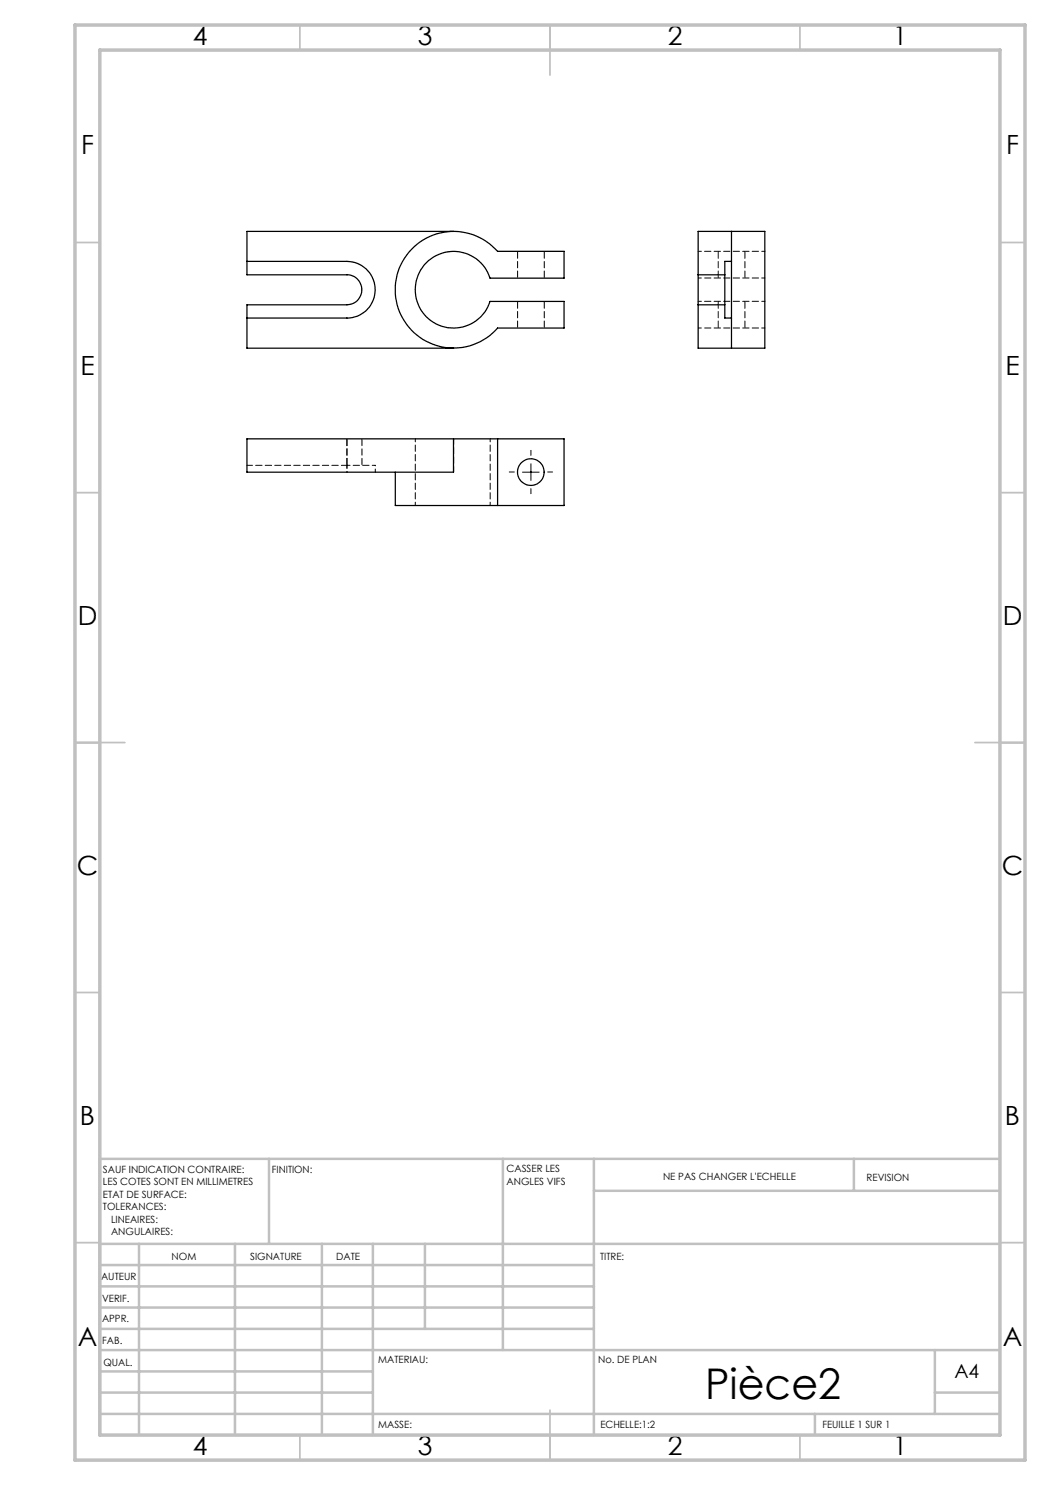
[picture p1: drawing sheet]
<svg xmlns="http://www.w3.org/2000/svg" width="210mm" height="297mm" viewBox="0 0 210 297" stroke-linecap="round" stroke-linejoin="round" font-family="sans-serif">
<path d="M102.9 94.4h-1M106.2 97.7v1M106.2 91.1v-1M109.5 94.4h1" fill="none" stroke="#000" stroke-width=".2" stroke-dasharray="30.5 1.3 1.3 1.3"/>
<path d="M104.5 94.4h3.3M106.2 92.7v3.4" fill="none" stroke="#000" stroke-width=".2"/>
<g fill="none" stroke="#c0c0c0" stroke-width=".35">
<path d="M60 5v5M110 5v10M160 5v5M15 48.5h5M200 48.5h5M15 98.5h5M200 98.5h5M15 148.5h10M195 148.5h10M15 198.5h5M200 198.5h5M15 248.5h5"/>
<path d="M200 248.5h5M60 287v5M110 282v10M160 287v5"/>
</g>
<g fill="none" stroke="#c0c0c0" stroke-width=".5">
<path d="M53.8 231.8v17M100.6 231.8v38.2M118.8 231.8v55.2M118.8 238.2h81.2M170.8 231.8v6.4M200 231.8h-180v55.2M20 248.8h180M20 257.3h98.8M20 253h98.8M27.8 248.8v38.2M47 248.8v38.2M64.4 248.8v38.2"/>
<path d="M74.6 248.8v38.2M85 248.8v17M20 265.8h98.8M20 261.5h98.8M20 278.5h54.6M20 274.3h54.6M20 270h180M187 278.5h13M187 270v12.8M20 282.8h180M163 282.8v4.2"/>
</g>
<path d="M15 5h190v287h-190zM20 10h180v277h-180z" fill="none" stroke="#c0c0c0" stroke-width=".7"/>
<g fill="none" stroke="#000" stroke-width=".25">
<path d="M49.4 52.3h20a5.7 5.7 0 0 1 5.6 5.6 5.7 5.7 0 0 1-5.6 5.7h-20M82.3 49.9a11.7 11.7 0 0 1 17.2 .4h13.3v5.3h-14.8a7.7 7.7 0 0 0-11.8-3.8 7.7 7.7 0 0 0 0 12.4 7.7 7.7 0 0 0 11.8-3.9h14.8v5.3h-13.3a11.7 11.7 0 0 1-16.7 1 11.7 11.7 0 0 1-.5-16.7zM90.7 46.3h-41.3v8.7h20a3 3 0 0 1 3 3 3 3 0 0 1-3 3h-20v8.6h41.3M139.6 55v6M139.6 55v-8.7h13.4v23.3h-13.4v-8.6M139.6 55h5.4M145 55v6M146.3 52.3v11.3M146.3 52.3h-1.3v2.7M146.3 46.3v6M139.6 61h5.4M145 61v2.6h1.3"/>
<path d="M146.3 63.6v6M49.4 87.8h41.3v6.6h-41.3zM79.1 94.4v6.7h20.4M90.7 87.8h8.8M99.5 87.8h13.3v13.3h-13.3M99.5 87.8v13.3"/>
<circle cx="106.2" cy="94.4" r="2.66"/>
</g>
<path d="M103.5 50.3v5.3M108.9 55.6v-5.3M143.6 50.3v5.3M149 55.6v-5.3M103.5 60.3v5.3M108.9 65.6v-5.3M143.6 60.3v5.3M149 65.6v-5.3M69.4 93.1v-5.4M72.4 93.1v-5.4" fill="none" stroke="#000" stroke-width=".2" stroke-dasharray="1.3 .6" stroke-dashoffset="-.1"/>
<path d="M153 55.6h-13.4M153 50.3h-13.4M139.6 65.6h13.4M153 60.3h-13.4M83.1 87.7v13.4M98 101.1v-13.4" fill="none" stroke="#000" stroke-width=".2" stroke-dasharray="1.3 .6" stroke-dashoffset=".6"/>
<path d="M69.4 93.1h-20M90.7 94.4v-6.7" fill="none" stroke="#000" stroke-width=".2" stroke-dasharray="1.3 .6" stroke-dashoffset=".2"/>
<path d="M69.4 93.1v1.3M75.1 93.1h-5.7M75.1 94.4v-1.3" fill="none" stroke="#000" stroke-width=".2" stroke-dasharray="1.3 .6" stroke-dashoffset=".7"/>
<text font-size="8.5" x="141" y="279.7">Pièce2</text>
<g font-size="5.3">
<text x="38.5" y="9">4</text>
<text x="83.5" y="9">3</text>
<text x="133.6" y="9">2</text>
<text x="178.6" y="9">1</text>
<text x="16.2" y="30.8">F</text>
<text x="201.2" y="30.8">F</text>
<text x="16.1" y="75">E</text>
<text x="201.1" y="75">E</text>
<text x="15.5" y="125">D</text>
<text x="200.5" y="125">D</text>
<text x="15.4" y="175">C</text>
<text x="200.4" y="175">C</text>
<text x="16" y="225">B</text>
<text x="201" y="225">B</text>
<text x="15.5" y="269.3">A</text>
<text x="200.5" y="269.3">A</text>
<text x="38.5" y="291">4</text>
<text x="83.5" y="291">3</text>
<text x="133.6" y="291">2</text>
<text x="178.6" y="291">1</text>
</g>
<text font-size="3.9" x="190.9" y="275.5">A4</text>
<g font-size="2">
<text x="20.6" y="234.6">SAUF INDICATION CONTRAIRE:</text>
<text x="20.6" y="237.1">LES COTES SONT EN MILLIMETRES</text>
<text x="20.6" y="239.6">ETAT DE SURFACE:</text>
<text x="54.4" y="234.6">FINITION:</text>
<text x="101.3" y="234.5">CASSER LES</text>
<text x="101.3" y="237">ANGLES VIFS</text>
<text x="132.6" y="236">NE PAS CHANGER L'ECHELLE</text>
<text x="173.3" y="236.2">REVISION</text>
<text x="20.6" y="242.1">TOLERANCES:</text>
<text x="22.2" y="244.6">LINEAIRES:</text>
<text x="22.2" y="247.1">ANGULAIRES:</text>
<text x="34.3" y="252">NOM</text>
<text x="50" y="251.9">SIGNATURE</text>
<text x="67.2" y="251.9">DATE</text>
<text x="120" y="251.9">TITRE:</text>
<text x="20.2" y="256.1">AUTEUR</text>
<text x="20.4" y="260.3">VERIF.</text>
<text x="20.4" y="264.4">APPR.</text>
<text x="20.5" y="268.8">FAB.</text>
<text x="20.7" y="273.1">QUAL.</text>
<text x="75.7" y="272.5">MATERIAU:</text>
<text x="119.6" y="272.5">No. DE PLAN</text>
<text x="75.6" y="285.5">MASSE:</text>
<text x="120.1" y="285.6">ECHELLE:1:2</text>
<text x="164.5" y="285.6">FEUILLE 1 SUR 1</text>
</g>
</svg>
